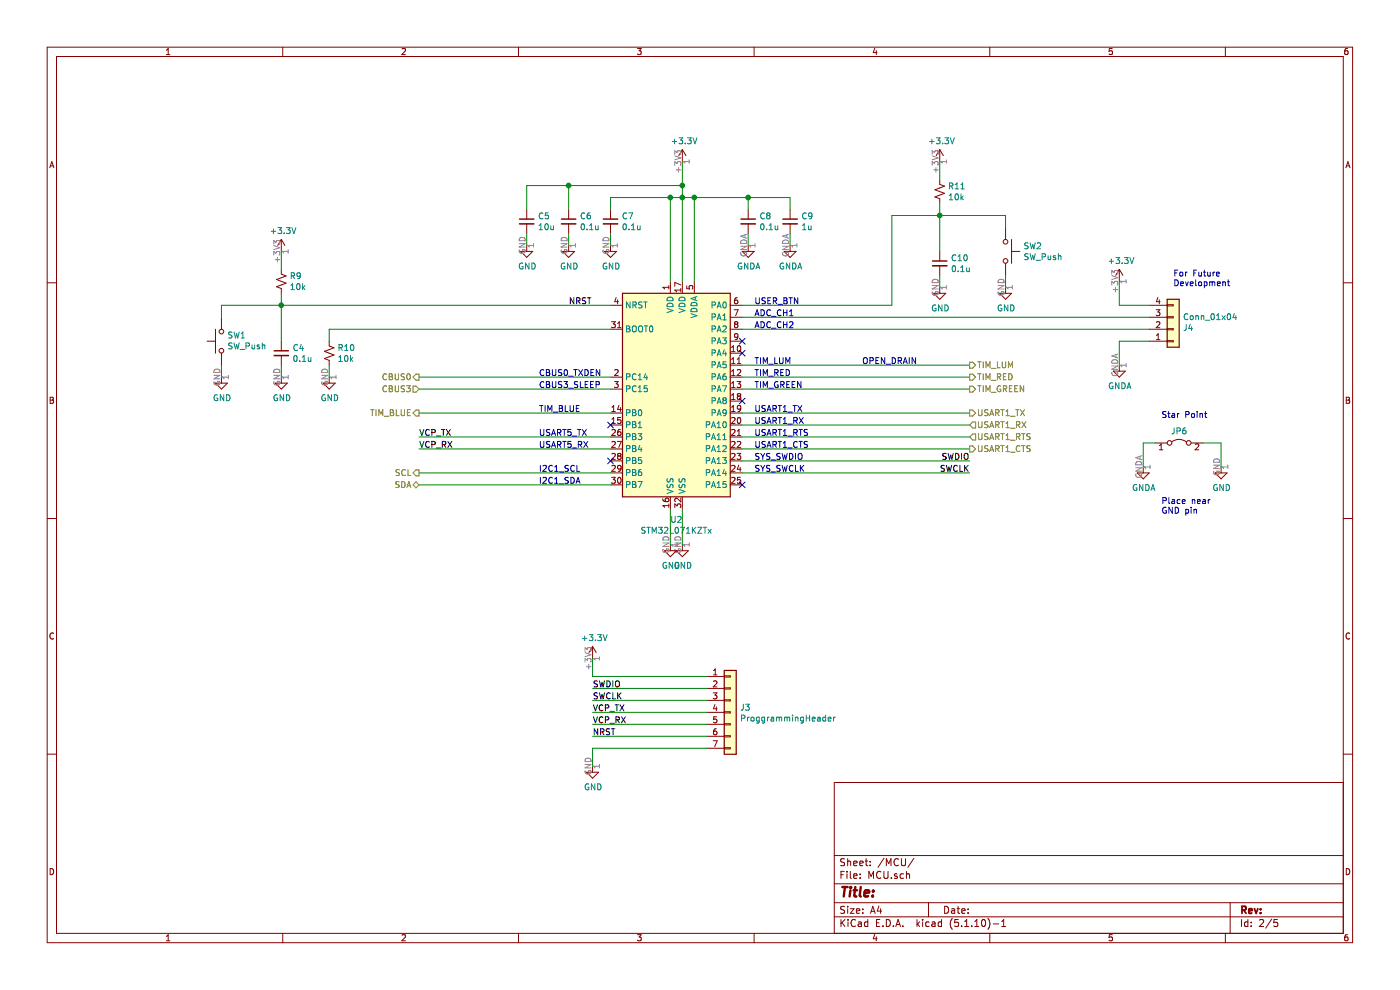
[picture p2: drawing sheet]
EESchema Schematic File Version 4
EELAYER 30 0
EELAYER END
$Descr A4 11693 8268
encoding utf-8
Sheet 2 5
Title ""
Date ""
Rev ""
Comp ""
Comment1 ""
Comment2 ""
Comment3 ""
Comment4 ""
$EndDescr
$Comp
L MCU_ST_STM32L0:STM32L071KZTx U2
U 1 1
P 5700 3250
F 0 "U2" H 5650 2161 50  0000 C CNN
F 1 "STM32L071KZTx" H 5650 2070 50  0000 C CNN
F 2 "STM32L071KZT6:STM32L071KZT6" H 5200 2350 50  0001 R CNN
F 3 "http://www.st.com/st-web-ui/static/active/en/resource/technical/document/datasheet/DM00141136.pdf" H 5700 3250 50  0001 C CNN
	1    5700 3250
	1    0    0    -1  
$EndComp
Wire Wire Line
	6200 3850 8100 3850
Wire Wire Line
	6200 3950 8100 3950
Text Notes 6300 3850 0    50   ~ 0
SYS_SWDIO
Text Notes 6300 3950 0    50   ~ 0
SYS_SWCLK
Wire Wire Line
	6200 3750 8100 3750
Wire Wire Line
	6200 3650 8100 3650
Wire Wire Line
	6200 3550 8100 3550
Wire Wire Line
	6200 3450 8100 3450
Text Notes 6300 3750 0    50   ~ 0
USART1_CTS
Text Notes 6300 3650 0    50   ~ 0
USART1_RTS
Text Notes 6300 3550 0    50   ~ 0
USART1_RX
Text Notes 6300 3450 0    50   ~ 0
USART1_TX
Text Notes 4500 3150 0    50   ~ 0
CBUS0_TXDEN
Wire Wire Line
	6200 3250 8100 3250
Wire Wire Line
	6200 3150 8100 3150
Wire Wire Line
	6200 3050 8100 3050
Wire Wire Line
	5100 3450 3500 3450
Wire Wire Line
	5100 3650 3500 3650
Wire Wire Line
	5100 3750 3500 3750
NoConn ~ 5100 3850
NoConn ~ 6200 2850
NoConn ~ 6200 2950
$Comp
L power:GND #PWR0109
U 1 1
P 5600 4550
F 0 "#PWR0109" H 5600 4300 50  0001 C CNN
F 1 "GND" H 5605 4377 50  0000 C CNN
F 2 "" H 5600 4550 50  0001 C CNN
F 3 "" H 5600 4550 50  0001 C CNN
	1    5600 4550
	1    0    0    -1  
$EndComp
$Comp
L power:GND #PWR0110
U 1 1
P 5700 4550
F 0 "#PWR0110" H 5700 4300 50  0001 C CNN
F 1 "GND" H 5705 4377 50  0000 C CNN
F 2 "" H 5700 4550 50  0001 C CNN
F 3 "" H 5700 4550 50  0001 C CNN
	1    5700 4550
	1    0    0    -1  
$EndComp
Wire Wire Line
	5600 4550 5600 4250
Wire Wire Line
	5700 4550 5700 4250
Wire Wire Line
	5600 2350 5600 1650
Wire Wire Line
	5600 1650 5100 1650
Wire Wire Line
	5700 2350 5700 1650
Wire Wire Line
	5700 1550 4750 1550
Wire Wire Line
	5800 2350 5800 1650
Wire Wire Line
	5800 1650 6250 1650
$Comp
L power:+3.3V #PWR0111
U 1 1
P 5700 1350
F 0 "#PWR0111" H 5700 1200 50  0001 C CNN
F 1 "+3.3V" H 5715 1523 50  0000 C CNN
F 2 "" H 5700 1350 50  0001 C CNN
F 3 "" H 5700 1350 50  0001 C CNN
	1    5700 1350
	1    0    0    -1  
$EndComp
Wire Wire Line
	5700 1550 5700 1350
Connection ~ 5700 1550
Wire Wire Line
	5600 1650 5700 1650
Connection ~ 5600 1650
Connection ~ 5700 1650
Wire Wire Line
	5700 1650 5700 1550
Wire Wire Line
	5800 1650 5700 1650
Connection ~ 5800 1650
$Comp
L Device:C_Small C6
U 1 1
P 4750 1850
F 0 "C6" H 4842 1896 50  0000 L CNN
F 1 "0.1u" H 4842 1805 50  0000 L CNN
F 2 "Capacitors_SMD:C_0603" H 4750 1850 50  0001 C CNN
F 3 "~" H 4750 1850 50  0001 C CNN
	1    4750 1850
	1    0    0    -1  
$EndComp
$Comp
L Device:C_Small C5
U 1 1
P 4400 1850
F 0 "C5" H 4492 1896 50  0000 L CNN
F 1 "10u" H 4492 1805 50  0000 L CNN
F 2 "Capacitors_SMD:C_0603" H 4400 1850 50  0001 C CNN
F 3 "~" H 4400 1850 50  0001 C CNN
	1    4400 1850
	1    0    0    -1  
$EndComp
$Comp
L Device:C_Small C7
U 1 1
P 5100 1850
F 0 "C7" H 5192 1896 50  0000 L CNN
F 1 "0.1u" H 5192 1805 50  0000 L CNN
F 2 "Capacitors_SMD:C_0603" H 5100 1850 50  0001 C CNN
F 3 "~" H 5100 1850 50  0001 C CNN
	1    5100 1850
	1    0    0    -1  
$EndComp
$Comp
L Device:C_Small C8
U 1 1
P 6250 1850
F 0 "C8" H 6342 1896 50  0000 L CNN
F 1 "0.1u" H 6342 1805 50  0000 L CNN
F 2 "Capacitors_SMD:C_0603" H 6250 1850 50  0001 C CNN
F 3 "~" H 6250 1850 50  0001 C CNN
	1    6250 1850
	1    0    0    -1  
$EndComp
$Comp
L Device:C_Small C9
U 1 1
P 6600 1850
F 0 "C9" H 6692 1896 50  0000 L CNN
F 1 "1u" H 6692 1805 50  0000 L CNN
F 2 "Capacitors_SMD:C_0603" H 6600 1850 50  0001 C CNN
F 3 "~" H 6600 1850 50  0001 C CNN
	1    6600 1850
	1    0    0    -1  
$EndComp
Wire Wire Line
	5100 1750 5100 1650
Wire Wire Line
	4750 1550 4750 1750
Wire Wire Line
	4400 1750 4400 1550
Wire Wire Line
	4400 1550 4750 1550
Connection ~ 4750 1550
Wire Wire Line
	6250 1650 6250 1750
Wire Wire Line
	6250 1650 6600 1650
Wire Wire Line
	6600 1650 6600 1750
Connection ~ 6250 1650
$Comp
L power:GND #PWR0112
U 1 1
P 4400 2050
F 0 "#PWR0112" H 4400 1800 50  0001 C CNN
F 1 "GND" H 4405 1877 50  0000 C CNN
F 2 "" H 4400 2050 50  0001 C CNN
F 3 "" H 4400 2050 50  0001 C CNN
	1    4400 2050
	1    0    0    -1  
$EndComp
$Comp
L power:GND #PWR0113
U 1 1
P 4750 2050
F 0 "#PWR0113" H 4750 1800 50  0001 C CNN
F 1 "GND" H 4755 1877 50  0000 C CNN
F 2 "" H 4750 2050 50  0001 C CNN
F 3 "" H 4750 2050 50  0001 C CNN
	1    4750 2050
	1    0    0    -1  
$EndComp
$Comp
L power:GND #PWR0114
U 1 1
P 5100 2050
F 0 "#PWR0114" H 5100 1800 50  0001 C CNN
F 1 "GND" H 5105 1877 50  0000 C CNN
F 2 "" H 5100 2050 50  0001 C CNN
F 3 "" H 5100 2050 50  0001 C CNN
	1    5100 2050
	1    0    0    -1  
$EndComp
Wire Wire Line
	6600 2050 6600 1950
Wire Wire Line
	6250 2050 6250 1950
Wire Wire Line
	5100 2050 5100 1950
Wire Wire Line
	4750 2050 4750 1950
Wire Wire Line
	4400 2050 4400 1950
$Comp
L Device:R_Small_US R10
U 1 1
P 2750 2950
F 0 "R10" H 2818 2996 50  0000 L CNN
F 1 "10k" H 2818 2905 50  0000 L CNN
F 2 "Resistors_SMD:R_0603" H 2750 2950 50  0001 C CNN
F 3 "~" H 2750 2950 50  0001 C CNN
	1    2750 2950
	1    0    0    -1  
$EndComp
$Comp
L power:GND #PWR0117
U 1 1
P 2750 3150
F 0 "#PWR0117" H 2750 2900 50  0001 C CNN
F 1 "GND" H 2755 2977 50  0000 C CNN
F 2 "" H 2750 3150 50  0001 C CNN
F 3 "" H 2750 3150 50  0001 C CNN
	1    2750 3150
	1    0    0    -1  
$EndComp
Wire Wire Line
	2750 3150 2750 3050
Wire Wire Line
	2750 2850 2750 2750
$Comp
L Device:C_Small C4
U 1 1
P 2350 2950
F 0 "C4" H 2442 2996 50  0000 L CNN
F 1 "0.1u" H 2442 2905 50  0000 L CNN
F 2 "Capacitors_SMD:C_0603" H 2350 2950 50  0001 C CNN
F 3 "~" H 2350 2950 50  0001 C CNN
	1    2350 2950
	1    0    0    -1  
$EndComp
$Comp
L Switch:SW_Push SW1
U 1 1
P 1850 2850
F 0 "SW1" V 1896 2802 50  0000 R CNN
F 1 "SW_Push" V 1805 2802 50  0000 R CNN
F 2 "TL6340AF160Q:TL6340AF160Q" H 1850 3050 50  0001 C CNN
F 3 "~" H 1850 3050 50  0001 C CNN
	1    1850 2850
	0    -1   -1   0   
$EndComp
Wire Wire Line
	2350 2850 2350 2550
$Comp
L power:GND #PWR0118
U 1 1
P 1850 3150
F 0 "#PWR0118" H 1850 2900 50  0001 C CNN
F 1 "GND" H 1855 2977 50  0000 C CNN
F 2 "" H 1850 3150 50  0001 C CNN
F 3 "" H 1850 3150 50  0001 C CNN
	1    1850 3150
	1    0    0    -1  
$EndComp
$Comp
L power:GND #PWR0119
U 1 1
P 2350 3150
F 0 "#PWR0119" H 2350 2900 50  0001 C CNN
F 1 "GND" H 2355 2977 50  0000 C CNN
F 2 "" H 2350 3150 50  0001 C CNN
F 3 "" H 2350 3150 50  0001 C CNN
	1    2350 3150
	1    0    0    -1  
$EndComp
Wire Wire Line
	1850 3150 1850 3050
Wire Wire Line
	2350 3150 2350 3050
Text Notes 4500 3450 0    50   ~ 0
TIM_BLUE
Text Notes 4500 3250 0    50   ~ 0
CBUS3_SLEEP
Text Notes 4500 3650 0    50   ~ 0
USART5_TX
Text Notes 4500 3750 0    50   ~ 0
USART5_RX
Wire Wire Line
	5100 3950 3500 3950
Wire Wire Line
	5100 4050 3500 4050
Text Notes 4500 3950 0    50   ~ 0
I2C1_SCL
Text Notes 4500 4050 0    50   ~ 0
I2C1_SDA
Text Notes 6300 3250 0    50   ~ 0
TIM_GREEN
Text Notes 6300 3150 0    50   ~ 0
TIM_RED
Text Notes 6300 3050 0    50   ~ 0
TIM_LUM
Text Notes 6300 2550 0    50   ~ 0
USER_BTN
$Comp
L Device:R_Small_US R11
U 1 1
P 7850 1600
F 0 "R11" H 7918 1646 50  0000 L CNN
F 1 "10k" H 7918 1555 50  0000 L CNN
F 2 "Resistors_SMD:R_0603" H 7850 1600 50  0001 C CNN
F 3 "~" H 7850 1600 50  0001 C CNN
	1    7850 1600
	1    0    0    -1  
$EndComp
$Comp
L Device:C_Small C10
U 1 1
P 7850 2200
F 0 "C10" H 7942 2246 50  0000 L CNN
F 1 "0.1u" H 7942 2155 50  0000 L CNN
F 2 "Capacitors_SMD:C_0603" H 7850 2200 50  0001 C CNN
F 3 "~" H 7850 2200 50  0001 C CNN
	1    7850 2200
	1    0    0    -1  
$EndComp
$Comp
L Switch:SW_Push SW2
U 1 1
P 8400 2100
F 0 "SW2" V 8354 2248 50  0000 L CNN
F 1 "SW_Push" V 8445 2248 50  0000 L CNN
F 2 "TL6340AF160Q:TL6340AF160Q" H 8400 2300 50  0001 C CNN
F 3 "~" H 8400 2300 50  0001 C CNN
	1    8400 2100
	0    1    1    0   
$EndComp
Wire Wire Line
	7850 1500 7850 1350
Wire Wire Line
	8400 1900 8400 1800
$Comp
L power:GND #PWR0120
U 1 1
P 8400 2400
F 0 "#PWR0120" H 8400 2150 50  0001 C CNN
F 1 "GND" H 8405 2227 50  0000 C CNN
F 2 "" H 8400 2400 50  0001 C CNN
F 3 "" H 8400 2400 50  0001 C CNN
	1    8400 2400
	1    0    0    -1  
$EndComp
$Comp
L power:GND #PWR0121
U 1 1
P 7850 2400
F 0 "#PWR0121" H 7850 2150 50  0001 C CNN
F 1 "GND" H 7855 2227 50  0000 C CNN
F 2 "" H 7850 2400 50  0001 C CNN
F 3 "" H 7850 2400 50  0001 C CNN
	1    7850 2400
	1    0    0    -1  
$EndComp
Wire Wire Line
	8400 2400 8400 2300
Wire Wire Line
	7850 2400 7850 2300
$Comp
L power:+3.3V #PWR0122
U 1 1
P 7850 1350
F 0 "#PWR0122" H 7850 1200 50  0001 C CNN
F 1 "+3.3V" H 7865 1523 50  0000 C CNN
F 2 "" H 7850 1350 50  0001 C CNN
F 3 "" H 7850 1350 50  0001 C CNN
	1    7850 1350
	1    0    0    -1  
$EndComp
Wire Wire Line
	7850 1700 7850 1800
Wire Wire Line
	8400 1800 7850 1800
Connection ~ 7850 1800
Wire Wire Line
	7850 1800 7850 2100
Wire Wire Line
	7850 1800 7450 1800
Wire Wire Line
	7450 2550 7450 1800
Wire Wire Line
	6200 2550 7450 2550
NoConn ~ 6200 4050
$Comp
L Device:R_Small_US R9
U 1 1
P 2350 2350
F 0 "R9" H 2418 2396 50  0000 L CNN
F 1 "10k" H 2418 2305 50  0000 L CNN
F 2 "Resistors_SMD:R_0603" H 2350 2350 50  0001 C CNN
F 3 "~" H 2350 2350 50  0001 C CNN
	1    2350 2350
	1    0    0    -1  
$EndComp
Wire Wire Line
	2350 2250 2350 2100
$Comp
L power:+3.3V #PWR0123
U 1 1
P 2350 2100
F 0 "#PWR0123" H 2350 1950 50  0001 C CNN
F 1 "+3.3V" H 2365 2273 50  0000 C CNN
F 2 "" H 2350 2100 50  0001 C CNN
F 3 "" H 2350 2100 50  0001 C CNN
	1    2350 2100
	1    0    0    -1  
$EndComp
Wire Wire Line
	2350 2450 2350 2550
Text Label 8100 3850 2    50   ~ 0
SWDIO
Text Label 8100 3950 2    50   ~ 0
SWCLK
Text Label 3500 3650 0    50   ~ 0
VCP_TX
Text Label 3500 3750 0    50   ~ 0
VCP_RX
Text Label 4750 2550 0    50   ~ 0
NRST
Text HLabel 3500 3450 0    50   Output ~ 0
TIM_BLUE
Text HLabel 3500 3250 0    50   Input ~ 0
CBUS3
Text HLabel 3500 3950 0    50   Output ~ 0
SCL
Text HLabel 3500 4050 0    50   BiDi ~ 0
SDA
Text HLabel 8100 3050 2    50   Output ~ 0
TIM_LUM
Text HLabel 8100 3150 2    50   Output ~ 0
TIM_RED
Text HLabel 8100 3250 2    50   Output ~ 0
TIM_GREEN
Text HLabel 3500 3150 0    50   Output ~ 0
CBUS0
Text HLabel 8100 3450 2    50   Output ~ 0
USART1_TX
Text HLabel 8100 3550 2    50   Input ~ 0
USART1_RX
Text HLabel 8100 3650 2    50   Input ~ 0
USART1_RTS
Text HLabel 8100 3750 2    50   Output ~ 0
USART1_CTS
Text Notes 7200 3050 0    50   ~ 0
OPEN_DRAIN
Wire Wire Line
	6200 2650 9600 2650
Wire Wire Line
	6200 2750 9600 2750
Text Notes 6300 2650 0    50   ~ 0
ADC_CH1
Text Notes 6300 2750 0    50   ~ 0
ADC_CH2
$Comp
L power:GNDA #PWR0148
U 1 1
P 9350 3050
F 0 "#PWR0148" H 9350 2800 50  0001 C CNN
F 1 "GNDA" H 9355 2877 50  0000 C CNN
F 2 "" H 9350 3050 50  0001 C CNN
F 3 "" H 9350 3050 50  0001 C CNN
	1    9350 3050
	1    0    0    -1  
$EndComp
$Comp
L power:+3.3V #PWR0149
U 1 1
P 9350 2350
F 0 "#PWR0149" H 9350 2200 50  0001 C CNN
F 1 "+3.3V" H 9365 2523 50  0000 C CNN
F 2 "" H 9350 2350 50  0001 C CNN
F 3 "" H 9350 2350 50  0001 C CNN
	1    9350 2350
	1    0    0    -1  
$EndComp
Wire Wire Line
	9350 2350 9350 2550
Wire Wire Line
	9350 2550 9600 2550
Wire Wire Line
	9350 3050 9350 2850
Wire Wire Line
	9350 2850 9600 2850
$Comp
L Jumper:Jumper_2_Bridged JP6
U 1 1
P 9850 3700
F 0 "JP6" H 9850 3800 50  0000 C CNN
F 1 "~" H 9850 3804 50  0000 C CNN
F 2 "jumpers:jump" H 9850 3700 50  0001 C CNN
F 3 "~" H 9850 3700 50  0001 C CNN
	1    9850 3700
	1    0    0    -1  
$EndComp
$Comp
L power:GNDA #PWR0150
U 1 1
P 9550 3900
F 0 "#PWR0150" H 9550 3650 50  0001 C CNN
F 1 "GNDA" H 9555 3727 50  0000 C CNN
F 2 "" H 9550 3900 50  0001 C CNN
F 3 "" H 9550 3900 50  0001 C CNN
	1    9550 3900
	1    0    0    -1  
$EndComp
$Comp
L power:GND #PWR0151
U 1 1
P 10200 3900
F 0 "#PWR0151" H 10200 3650 50  0001 C CNN
F 1 "GND" H 10205 3727 50  0000 C CNN
F 2 "" H 10200 3900 50  0001 C CNN
F 3 "" H 10200 3900 50  0001 C CNN
	1    10200 3900
	1    0    0    -1  
$EndComp
Wire Wire Line
	9550 3900 9550 3700
Wire Wire Line
	9550 3700 9650 3700
Wire Wire Line
	10200 3900 10200 3700
Wire Wire Line
	10200 3700 10050 3700
Text Notes 9700 3500 0    50   ~ 0
Star Point
Text Notes 9700 4300 0    50   ~ 0
Place near \nGND pin
$Comp
L Connector_Generic:Conn_01x04 J4
U 1 1
P 9800 2750
F 0 "J4" H 9880 2742 50  0000 L CNN
F 1 "Conn_01x04" H 9880 2651 50  0000 L CNN
F 2 "GRPB041VWCN-RC:GRPB041VWCN-RC" H 9800 2750 50  0001 C CNN
F 3 "~" H 9800 2750 50  0001 C CNN
	1    9800 2750
	1    0    0    1   
$EndComp
Text Notes 9800 2400 0    50   ~ 0
For Future\nDevelopment
$Comp
L power:GNDA #PWR0115
U 1 1
P 6250 2050
F 0 "#PWR0115" H 6250 1800 50  0001 C CNN
F 1 "GNDA" H 6255 1877 50  0000 C CNN
F 2 "" H 6250 2050 50  0001 C CNN
F 3 "" H 6250 2050 50  0001 C CNN
	1    6250 2050
	1    0    0    -1  
$EndComp
$Comp
L power:GNDA #PWR0116
U 1 1
P 6600 2050
F 0 "#PWR0116" H 6600 1800 50  0001 C CNN
F 1 "GNDA" H 6605 1877 50  0000 C CNN
F 2 "" H 6600 2050 50  0001 C CNN
F 3 "" H 6600 2050 50  0001 C CNN
	1    6600 2050
	1    0    0    -1  
$EndComp
Connection ~ 2350 2550
Wire Wire Line
	1850 2550 1850 2650
Wire Wire Line
	1850 2550 2350 2550
Wire Wire Line
	2750 2750 5100 2750
Wire Wire Line
	2350 2550 5100 2550
Wire Wire Line
	5100 3150 3500 3150
Wire Wire Line
	5100 3250 3500 3250
NoConn ~ 5100 3550
NoConn ~ 6200 3350
$Comp
L Connector_Generic:Conn_01x07 J3
U 1 1
P 6100 5950
F 0 "J3" H 6180 5992 50  0000 L CNN
F 1 "ProggrammingHeader" H 6180 5901 50  0000 L CNN
F 2 "TMS-107-02-G-S-RA:TMS-107-02-G-S-RA" H 6100 5950 50  0001 C CNN
F 3 "~" H 6100 5950 50  0001 C CNN
	1    6100 5950
	1    0    0    -1  
$EndComp
Wire Wire Line
	4950 5650 5900 5650
Wire Wire Line
	4950 5750 5900 5750
Wire Wire Line
	4950 5850 5900 5850
Wire Wire Line
	4950 5950 5900 5950
Wire Wire Line
	4950 6050 5900 6050
Wire Wire Line
	4950 6150 5900 6150
Wire Wire Line
	4950 6250 5900 6250
$Comp
L power:GND #PWR0124
U 1 1
P 4950 6400
F 0 "#PWR0124" H 4950 6150 50  0001 C CNN
F 1 "GND" H 4955 6227 50  0000 C CNN
F 2 "" H 4950 6400 50  0001 C CNN
F 3 "" H 4950 6400 50  0001 C CNN
	1    4950 6400
	1    0    0    -1  
$EndComp
$Comp
L power:+3.3V #PWR0125
U 1 1
P 4950 5500
F 0 "#PWR0125" H 4950 5350 50  0001 C CNN
F 1 "+3.3V" H 4965 5673 50  0000 C CNN
F 2 "" H 4950 5500 50  0001 C CNN
F 3 "" H 4950 5500 50  0001 C CNN
	1    4950 5500
	1    0    0    -1  
$EndComp
Wire Wire Line
	4950 5650 4950 5500
Wire Wire Line
	4950 6400 4950 6250
Text Label 4950 5750 0    50   ~ 0
SWDIO
Text Label 4950 5850 0    50   ~ 0
SWCLK
Text Label 4950 6150 0    50   ~ 0
NRST
Text Label 4950 5950 0    50   ~ 0
VCP_TX
Text Label 4950 6050 0    50   ~ 0
VCP_RX
$EndSCHEMATC
